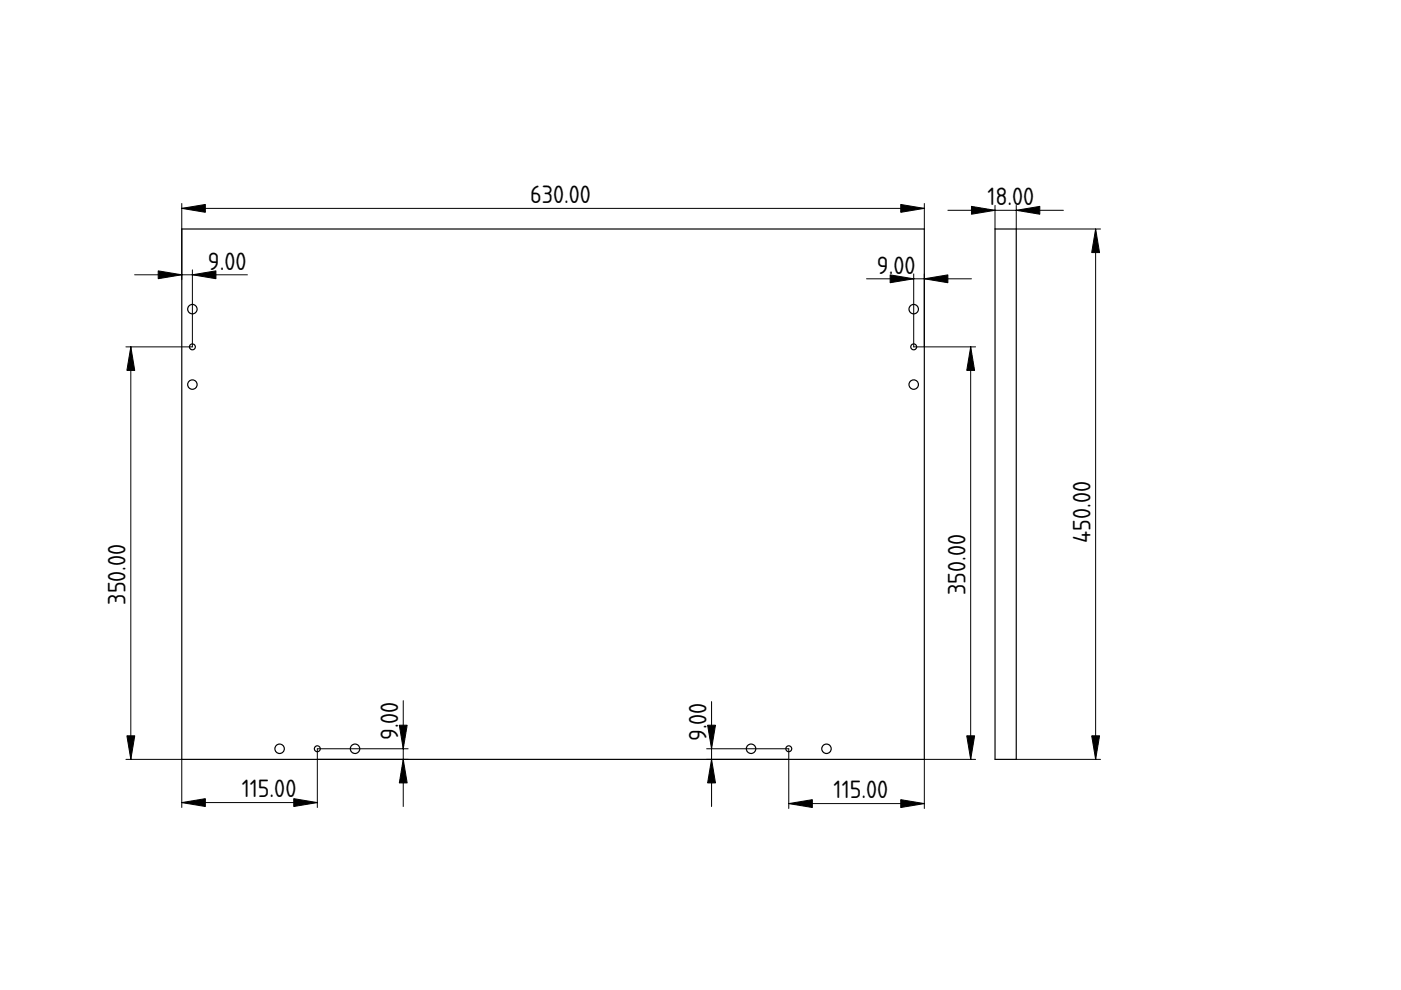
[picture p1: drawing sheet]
<svg xmlns="http://www.w3.org/2000/svg" width="297mm" height="210mm" viewBox="0 0 297 210" stroke-linecap="round" stroke-linejoin="round" font-family="sans-serif">
<path d="M117.3 104.8h.1" fill="none" stroke="#000" stroke-width=".21"/>
<g fill="#fff">
<circle cx="75.3" cy="158.8" r="1"/>
<circle cx="159.2" cy="158.8" r="1"/>
<circle cx="175.2" cy="158.8" r="1"/>
<circle cx="193.7" cy="81.5" r="1"/>
<circle cx="40.8" cy="65.5" r="1"/>
<circle cx="40.8" cy="81.5" r="1"/>
<circle cx="59.3" cy="158.8" r="1"/>
<circle cx="193.7" cy="65.5" r="1"/>
<circle cx="40.8" cy="73.5" r=".62"/>
<circle cx="67.3" cy="158.8" r=".62"/>
<circle cx="167.2" cy="158.8" r=".62"/>
<circle cx="193.7" cy="73.5" r=".62"/>
</g>
<g fill="none" stroke="#000" stroke-width=".25">
<path d="M38.5 48.6h157.5v112.4h-157.5z"/>
<circle cx="40.8" cy="65.5" r="1"/>
<circle cx="40.8" cy="73.5" r=".62"/>
<circle cx="193.7" cy="65.5" r="1"/>
<circle cx="193.7" cy="73.5" r=".62"/>
<circle cx="40.8" cy="81.5" r="1"/>
<circle cx="193.7" cy="81.5" r="1"/>
<circle cx="59.3" cy="158.8" r="1"/>
<circle cx="67.3" cy="158.8" r=".62"/>
<circle cx="75.3" cy="158.8" r="1"/>
<circle cx="159.2" cy="158.8" r="1"/>
<circle cx="167.2" cy="158.8" r=".62"/>
<circle cx="175.2" cy="158.8" r="1"/>
</g>
<g fill="none" stroke="#000" stroke-width=".21">
<path d="M28.5 58.3h24M38.5 44.2h157.5M38.5 43.1v16.2M40.8 57.2v16.3h-14.1M183.7 59.1h22.3M193.7 58.1v15.4h13.1M196 43.1v5.5M196 58.1v15.4M27.7 73.5v87.5M205.8 73.5v87.5M117.3 104.8h.1M85.5 148.6v22.4"/>
<path d="M86.5 158.8h-19.2v12.4M149.8 158.8h17.4v12.6M150.9 148.8v22.2M26.7 161h11.8v10.2M38.5 170.2h28.8M67.3 161h19.2M149.8 161h17.4M167.2 170.4h28.8M206.8 161h-10.8v10.4"/>
</g>
<g fill="#000" stroke="#000" stroke-width=".21">
<path d="M38.5 44.2l5-.8v1.6zM33.5 57.4l5 .9-5 .8zM40.8 58.3l5-.9v1.7zM188.7 58.3l5 .8-5 .8zM191 43.4l5 .8-5 .8zM196 59.1l5-.8v1.6zM27.7 73.5l.9 5h-1.7zM205.8 73.5l.8 5h-1.6zM84.7 153.8h1.6l-.8 5zM150 153.8h1.7l-.8 5zM26.9 156h1.7l-.9 5zM38.5 170.2l5-.9v1.7z"/>
<path d="M62.3 169.3l5 .9-5 .8zM85.5 161l.8 5h-1.6zM150.9 161l.8 5h-1.7zM167.2 170.4l5-.9v1.7zM191 169.5l5 .9-5 .8zM205 156h1.6l-.8 5z"/>
</g>
<path d="M211 48.6h4.5v112.4h-4.5z" fill-rule="evenodd" fill="#fff"/>
<path d="M201 44.6h24.5M211 43.5v5.1M215.5 43.5v5.1h17.8M232.3 48.6v112.4M213.2 104.8h.1M215.5 161h17.8" fill="none" stroke="#000" stroke-width=".21"/>
<path d="M211 48.6h4.5v112.4h-4.5z" fill="none" stroke="#000" stroke-width=".25"/>
<path d="M206 43.8l5 .8-5 .8zM215.5 44.6l5-.8v1.6zM232.3 48.6l.8 5h-1.6zM231.5 156h1.6l-.8 5z" fill="#000" stroke="#000" stroke-width=".21"/>
<g font-size="5">
<text x="112.4" y="43.1">630.00</text>
<text x="209.3" y="43.5">18.00</text>
<text x="44.1" y="57.2">9.00</text>
<text x="185.9" y="58">9.00</text>
<text x="231.2" y="115.1" transform="rotate(-90 231.2 115.1)">450.00</text>
<text x="26.6" y="128.2" transform="rotate(-90 26.6 128.2)">350.00</text>
<text x="204.7" y="126.2" transform="rotate(-90 204.7 126.2)">350.00</text>
<text x="84.4" y="156.9" transform="rotate(-90 84.4 156.9)">9.00</text>
<text x="149.8" y="157.2" transform="rotate(-90 149.8 157.2)">9.00</text>
<text x="51.3" y="169.1">115.00</text>
<text x="176.8" y="169.3">115.00</text>
</g>
</svg>
